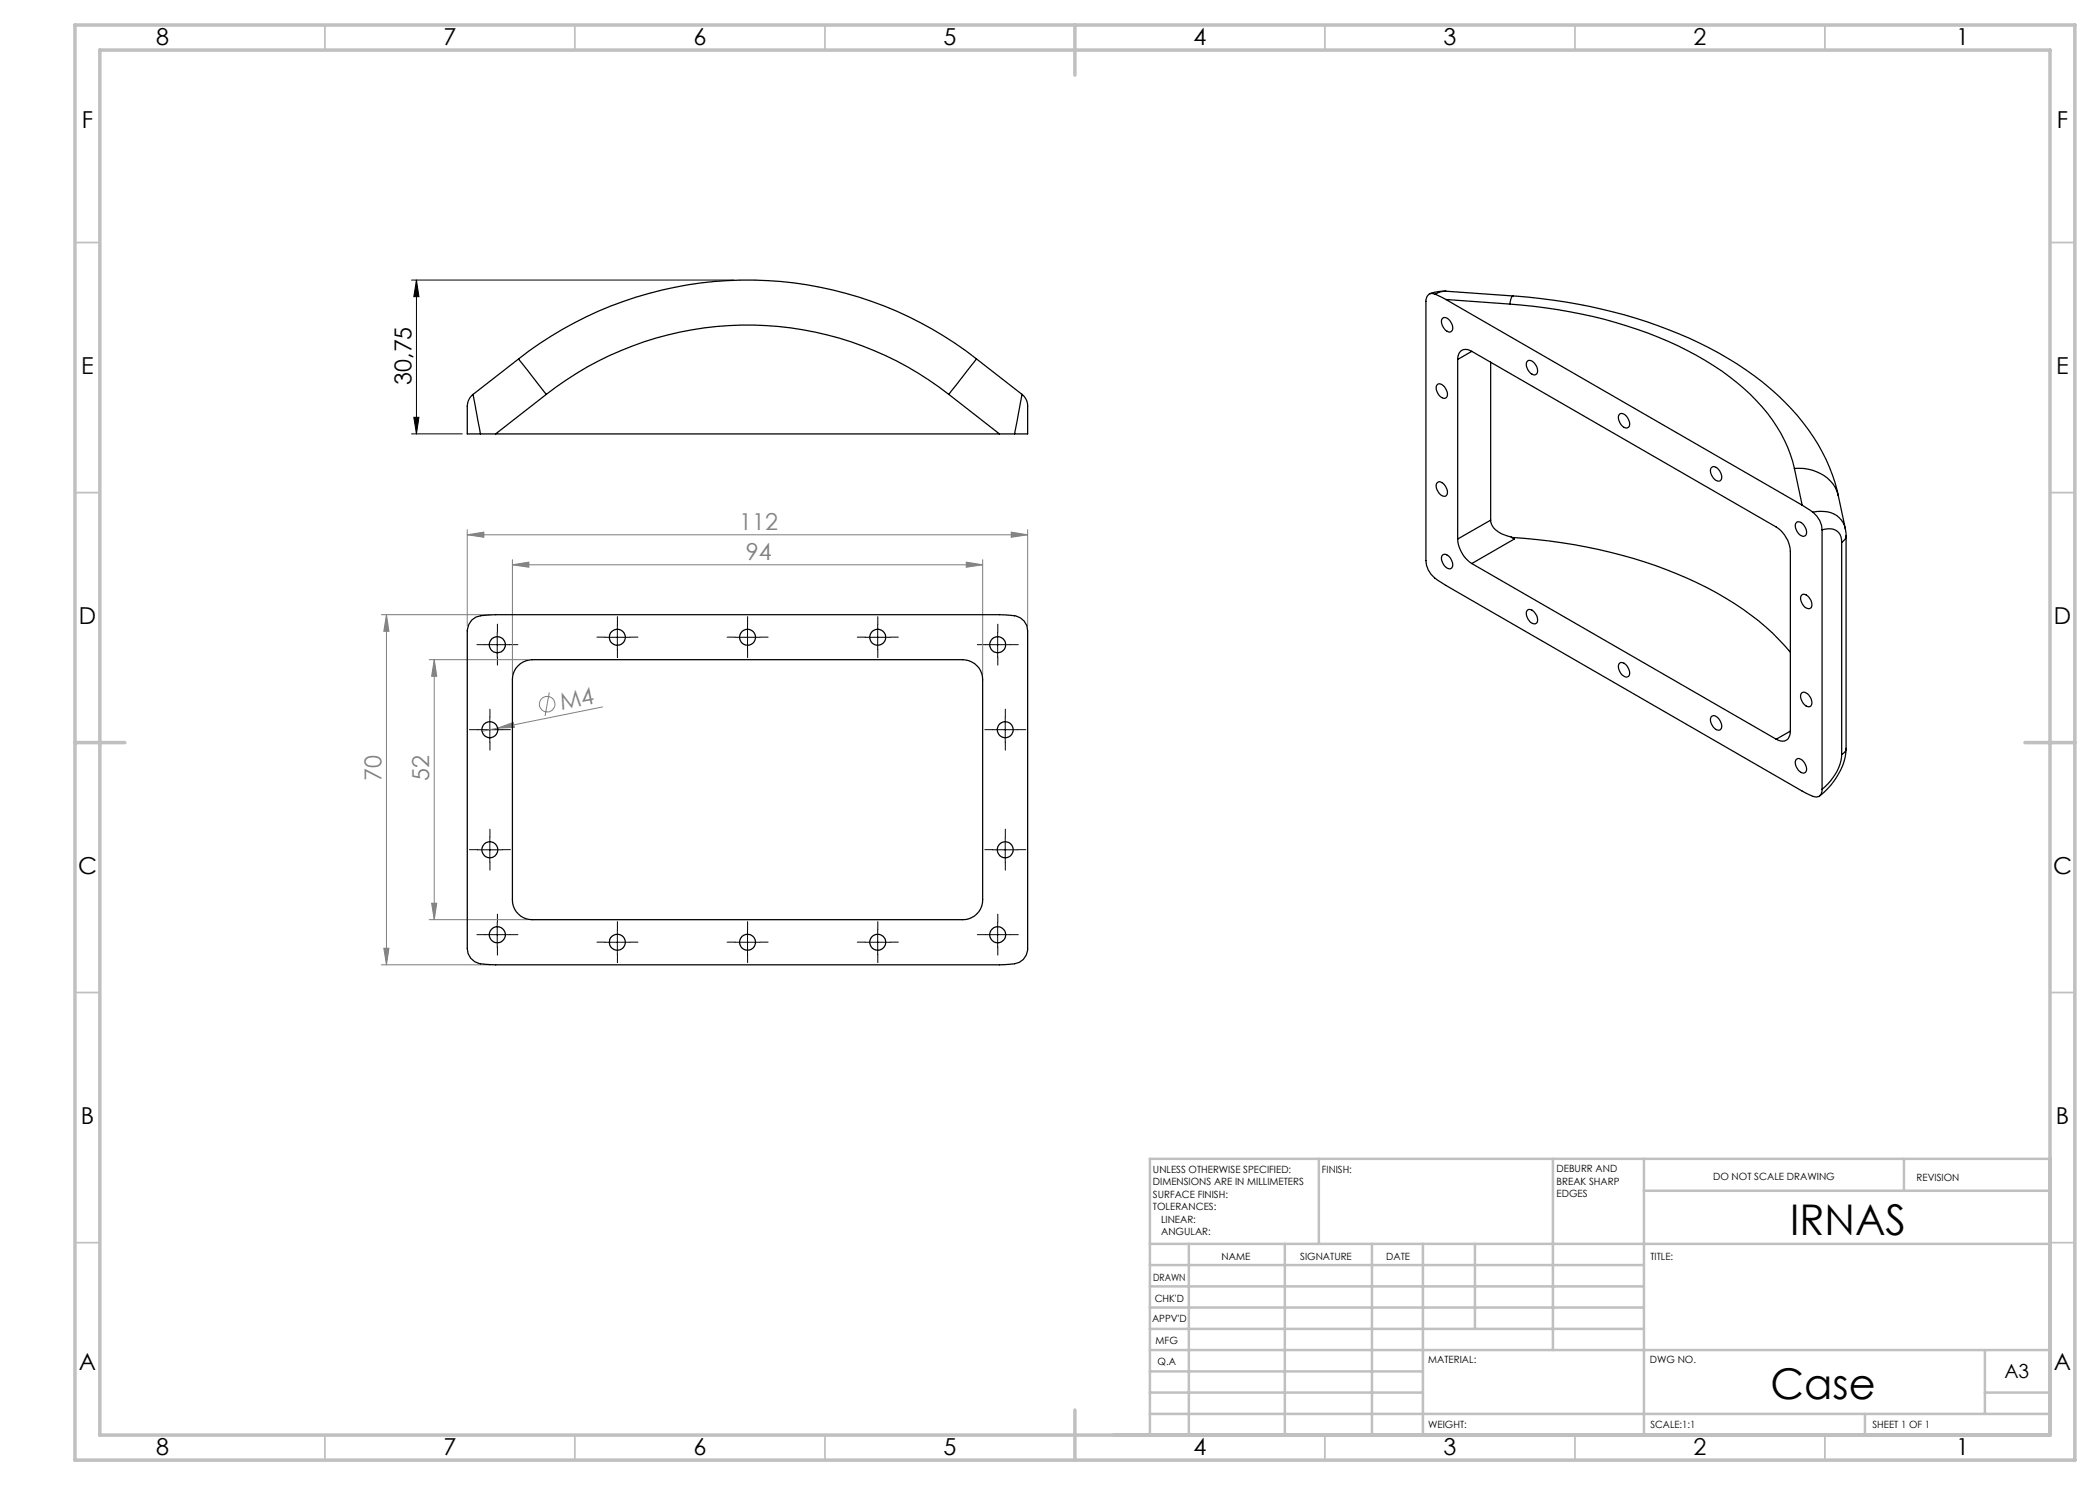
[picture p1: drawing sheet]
<svg xmlns="http://www.w3.org/2000/svg" width="420mm" height="297mm" viewBox="0 0 420 297" stroke-linecap="round" stroke-linejoin="round" font-family="sans-serif">
<g fill="none" stroke="#808080" stroke-width=".2">
<path d="M93.5 107l3.3-.6v1.1zM93.5 105.9v19.3M93.5 107h112M102.5 113l3.3-.6v1zM102.5 111.9v23M102.5 113h94M193.3 112.4l3.2 .6-3.2 .4zM196.5 111.9v23M202.2 106.4l3.3 .6-3.3 .5zM205.5 105.9v19.3M76.3 122.9h21.8M77.3 122.9l.5 3.4h-1z"/>
<path d="M77.3 122.9v70.1M85.8 131.9h19.7M86.9 131.9l.4 3.4h-1zM86.9 131.9v52M109.9 138.5l-.9 4.7M99.5 145.6l3.2-1.1 .2 1zM99.5 145.6l-3.1 .7M120.5 141.4l-21 4.2M76.3 193h21.8M76.8 189.6h1l-.5 3.4zM85.8 183.9h19.7M86.3 180.7h1l-.4 3.2z"/>
<circle cx="109.4" cy="140.8" r="1.55"/>
</g>
<g fill="none" stroke="#000" stroke-width=".2">
<path d="M82.3 56h64.5M83.3 56l.5 3.3h-1zM83.3 56v30.8M82.3 86.8h10.2M82.8 83.5h1l-.5 3.3zM97 128.9h5M99.4 126.5v4.9M121 127.5h5M123.5 125v5M147 127.5h5M149.5 125v5M173 127.5h5"/>
<path d="M175.5 125v5M197.1 128.9h4.9M199.5 126.5v4.9M95.5 145.9h5M98 143.4v5M198.5 145.9h5.1M201 143.4v5M95.5 170h5M98 167.5v4.9M198.5 170h5.1M201 167.5v4.9M97 186.9h5"/>
<path d="M99.4 184.5v4.9M121 188.5h5M123.5 185.9v5.1M147 188.5h5M149.5 185.9v5.1M173 188.5h5M175.5 185.9v5.1M197.1 186.9h4.9M199.5 184.5v4.9"/>
</g>
<g fill="none" stroke="#000" stroke-width=".2" stroke-dasharray="15.2 1.3 1.3 1.3">
<path d="M97 128.9h-1.6M99.5 126.4v-1.6M99.5 131.4v1.6M102 128.9h1.6M121 127.4h-1.6M123.5 124.9v-1.6M123.5 129.9v1.6M126 127.4h1.6M147 127.4h-1.6M149.5 124.9v-1.6M149.5 129.9v1.6M152 127.4h1.6"/>
<path d="M173.1 127.4h-1.6M175.6 124.9v-1.6M175.6 129.9v1.6M178.1 127.4h1.6M197.1 128.9h-1.6M199.6 126.4v-1.6M199.6 131.4v1.6M202.1 128.9h1.6M95.5 145.9h-1.6M98 143.4v-1.6M98 148.4v1.6M100.5 145.9h1.6"/>
<path d="M198.6 145.9h-1.6M201.1 143.4v-1.6M201.1 148.4v1.6M203.6 145.9h1.6M95.5 169.9h-1.6M98 167.4v-1.6M98 172.4v1.6M100.5 169.9h1.6M198.6 169.9h-1.6M201.1 167.4v-1.6M201.1 172.4v1.6M203.6 169.9h1.6"/>
<path d="M97 186.9h-1.6M99.5 184.4v-1.6M99.5 189.4v1.6M102 186.9h1.6M121 188.4h-1.6M123.5 185.9v-1.6M123.5 190.9v1.6M126 188.4h1.6M147 188.4h-1.6M149.5 185.9v-1.6M149.5 190.9v1.6M152 188.4h1.6"/>
<path d="M173.1 188.4h-1.6M175.6 185.9v-1.6M175.6 190.9v1.6M178.1 188.4h1.6M197.1 186.9h-1.6M199.6 184.4v-1.6M199.6 189.4v1.6M202.1 186.9h1.6"/>
</g>
<path d="M147.8 56h3.4" fill="none" stroke="#c0c0c0" stroke-width=".2"/>
<g fill="none" stroke="#c0c0c0" stroke-width=".35">
<path d="M65 5v5M115 5v5M165 5v5M265 5v5M315 5v5M365 5v5M15 48.5h5M410 48.5h5M15 98.5h5M410 98.5h5M15 198.5h5M410 198.5h5"/>
<path d="M15 248.5h5M410 248.5h5M65 287v5M115 287v5M165 287v5M265 287v5M315 287v5M365 287v5"/>
</g>
<g fill="none" stroke="#c0c0c0" stroke-width=".5">
<path d="M263.8 231.8v17M310.6 231.8v38.2M328.8 231.8v55.2M328.8 238.2h81.2M380.8 231.8v6.4M410 231.8h-180v55.2M230 248.8h180M230 257.3h98.8M230 253h98.8M237.8 248.8v38.2M257 248.8v38.2M274.4 248.8v38.2"/>
<path d="M284.6 248.8v38.2M295 248.8v17M230 265.8h98.8M230 261.5h98.8M230 278.5h54.6M230 274.3h54.6M230 270h180M397 278.5h13M397 270v12.8M230 282.8h180M373 282.8v4.2"/>
</g>
<path d="M15 5h400v287h-400zM20 10h390v277h-390zM215 5v10M15 148.5h10M405 148.5h10M215 282v10" fill="none" stroke="#c0c0c0" stroke-width=".7"/>
<path d="M83.3 56l.5 3.3h-1zM82.8 83.5h1l-.5 3.3z" fill="#000"/>
<g fill="#808080">
<path d="M99.5 145.6l3.2-1.1 .2 1z"/>
<path d="M93.5 107l3.3-.6v1.1zM202.2 106.4l3.3 .6-3.3 .5z"/>
<path d="M102.5 113l3.3-.6v1zM193.3 112.4l3.2 .6-3.2 .4z"/>
<path d="M77.3 122.9l.5 3.4h-1zM76.8 189.6h1l-.5 3.4zM86.9 131.9l.4 3.4h-1zM86.3 180.7h1l-.4 3.2z"/>
</g>
<g fill="none" stroke="#000" stroke-width=".25">
<path d="M287 58.8a1.26 1.26 0 0 0-1.4 .1 1.26 1.26 0 0 0-.4 1.4v51.8a5.3 5.3 0 0 0 3.3 4.5l72.6 42a3.3 3.3 0 0 0 2.7 .7l.4-.5 .2-.9M287 58.8l2.2 1.1M289.2 58.2l-1.5 .1-1.7 .4M289.2 58.2l-1.1 .2-1.1 .4M289.2 58.2l13.4 1M289.2 59.9l71.2 41.1M289.2 59.9l12.7 .9M302.6 59.2a101.1 101.1 0 0 1 41.2 11.4 50.7 50.7 0 0 1 20.7 19.8 32.9 32.9 0 0 1 3.2 8.8M302.6 59.2l-.3 .4-.4 1.2M94.6 78.9l1.5 7.9M94.6 78.9a3.9 3.9 0 0 0-1.1 3.6v4.3h2.6M103.7 71.8l5.6 7.1"/>
<path d="M103.7 71.8a74.3 74.3 0 0 1 91.6 0M103.7 71.8l-9.1 7.1M109.3 78.9a65.3 65.3 0 0 1 80.5 0M109.3 78.9l-10.2 7.9M189.8 78.9l10.1 7.9M195.3 71.8l-5.5 7.1M195.3 71.8l9.1 7.1M204.4 78.9l-1.5 7.9M204.4 78.9a3.8 3.8 0 0 1 1.1 3.6v4.3h-2.6M287.4 76.9a1.34 1.34 0 0 1 1.9 1.1l.1 .3a.83 .83 0 0 1 .1 1 .83 .83 0 0 1-.9 .4 2.13 2.13 0 0 1-1.2-2.8zM288.5 63.7a1.34 1.34 0 0 1 1.8 1l.2 .4a.83 .83 0 0 1-.2 1.1 .83 .83 0 0 1-1.2-.1 1.99 1.99 0 0 1-.6-2.4zM291.5 71.9v35.9"/>
<path d="M294.4 70.3l60.8 35.1a6.4 6.4 0 0 1 2.9 4.9v35.9M294.4 70.3a1.72 1.72 0 0 0-2-.2 1.72 1.72 0 0 0-.9 1.8M294.4 70.3l-2.9 1.6M298.1 72.4v31.6M301.9 60.8a91.3 91.3 0 0 1 37.4 10.3 42.8 42.8 0 0 1 16.9 15.6 25.6 25.6 0 0 1 2.7 7M305.5 72.2a1.13 1.13 0 0 1 1.6 .8l.3 .7a.83 .83 0 0 1-.1 1.1 .83 .83 0 0 1-1.2-.2 1.99 1.99 0 0 1-.6-2.4zM96.1 86.8h3M99.1 86.8h100.8M199.9 86.8h3M287.4 96.6a.96 .96 0 0 1 1.5 .4 1.55 1.55 0 0 1 .2 2.2 1.96 1.96 0 0 1-1.7-2.6zM323.9 82.9a1.34 1.34 0 0 1 1.8 1.1l.2 .3a.82 .82 0 0 1-.2 1.2 .82 .82 0 0 1-1.2-.2 1.99 1.99 0 0 1-.6-2.4zM342.3 93.5a.96 .96 0 0 1 1.4 .4 1.55 1.55 0 0 1 .3 2.3 1.96 1.96 0 0 1-1.7-2.7z"/>
<path d="M358.9 93.7a8.2 8.2 0 0 1 8.4 4.4l.4 1.1M358.9 93.7l1.5 7.3M367.7 99.2l1.4 6.6M288.5 111a1.13 1.13 0 0 1 1.7 .8l.3 .7a.82 .82 0 0 1-.2 1.1 .82 .82 0 0 1-1.2-.2 1.99 1.99 0 0 1-.6-2.4zM291.5 107.8a6.4 6.4 0 0 0 2.9 4.9M294.4 112.7l60.8 35.1M298.1 104v.2a3.4 3.4 0 0 0 2.3 2.6l1.9 .6 .6 .4-8.5 4.9M298.1 104l-6.6 3.8M302.4 107.5a98.5 98.5 0 0 1 40.9 11.1 49.7 49.7 0 0 1 14.8 11.9M359.3 104.5a1.34 1.34 0 0 1 1.8 1.1l.1 .3a.83 .83 0 0 1 .1 .9 .83 .83 0 0 1-.8 .4 2.13 2.13 0 0 1-1.2-2.7zM360.3 119a1.13 1.13 0 0 1 1.7 .8l.3 .6a.83 .83 0 0 1-.2 1.2 .83 .83 0 0 1-1.1-.2 1.99 1.99 0 0 1-.7-2.4zM360.4 101l2.2 1.4"/>
<path d="M362.6 102.4a5.2 5.2 0 0 1 6 2.1l.4 1.2 .2 1.5M362.6 102.4a4.8 4.8 0 0 1 1.8 3.6M364.4 106a2.71 2.71 0 0 1 3.8 1.4l.1 1M364.4 106v51.9M368.3 108.4v42.5M369.2 107.2l-.1 .6-.8 .6M369.2 107.2v42.5M94.3 124a5.3 5.3 0 0 1 3.8-1h102.8a5 5 0 0 1 4 1.2l.5 1 .1 1v63.5a3.2 3.2 0 0 1-3.6 3.2l-2 .1-101.8-.1a5 5 0 0 1-3.9-1.2l-.6-1-.1-1v-63.5l.3-1.3zM103.6 133.1a4 4 0 0 1 2.9-1.2h86a4 4 0 0 1 4 4.1v43.9a4 4 0 0 1-4 4h-86a4 4 0 0 1-4-4v-43.9a3.8 3.8 0 0 1 1.1-2.9zM305.5 122.1a1.13 1.13 0 0 1 1.6 .7l.3 .7a.83 .83 0 0 1-.1 1.1 .83 .83 0 0 1-1.2-.1 1.99 1.99 0 0 1-.6-2.4zM323.9 132.7a1.34 1.34 0 0 1 1.8 1.1l.2 .3a.82 .82 0 0 1-.2 1.2 .82 .82 0 0 1-1.2-.2 1.99 1.99 0 0 1-.6-2.4zM360.3 138.6a1.13 1.13 0 0 1 1.7 .7l.4 1.1a.78 .78 0 0 1-.4 .9 .78 .78 0 0 1-1-.3 1.99 1.99 0 0 1-.7-2.4z"/>
<path d="M342.3 143.3a1.13 1.13 0 0 1 1.7 .7l.3 .7a.82 .82 0 0 1-.2 1.2 .82 .82 0 0 1-1.2-.2 1.97 1.97 0 0 1-.6-2.4zM358.1 146.2a1.72 1.72 0 0 1-.9 1.8 1.72 1.72 0 0 1-2-.2M358.1 146.2l-2.9 1.6M359.3 151.9a1.13 1.13 0 0 1 1.6 .7l.3 .7a.82 .82 0 0 1-.1 1.2 .82 .82 0 0 1-1.2-.2 1.97 1.97 0 0 1-.6-2.4zM368.3 150.9a9.8 9.8 0 0 1-3.9 7M369.2 149.7a13.4 13.4 0 0 1-5.3 9.5M369.2 149.7l-.1 .5-.8 .7"/>
<circle cx="99.5" cy="129" r="1.6"/>
<circle cx="123.5" cy="127.4" r="1.6"/>
<circle cx="149.5" cy="127.5" r="1.59"/>
<circle cx="175.6" cy="127.4" r="1.6"/>
<circle cx="199.6" cy="128.9" r="1.6"/>
<circle cx="98" cy="146" r="1.6"/>
<circle cx="201.1" cy="145.9" r="1.59"/>
<circle cx="98" cy="169.9" r="1.59"/>
<circle cx="201.1" cy="170" r="1.59"/>
<circle cx="99.5" cy="187" r="1.6"/>
<circle cx="123.5" cy="188.5" r="1.6"/>
<circle cx="149.5" cy="188.5" r="1.59"/>
<circle cx="175.6" cy="188.4" r="1.6"/>
<circle cx="199.6" cy="187" r="1.6"/>
</g>
<g font-size="8.5">
<text x="358.1" y="247">IRNAS</text>
<text x="354.1" y="279.7">Case</text>
</g>
<g font-size="4.7">
<text x="31.2" y="9">8</text>
<text x="88.7" y="9">7</text>
<text x="138.7" y="9">6</text>
<text x="188.7" y="9">5</text>
<text x="238.7" y="9">4</text>
<text x="288.7" y="9">3</text>
<text x="338.7" y="9">2</text>
<text x="391.2" y="9">1</text>
<text x="16.4" y="25.5">F</text>
<text x="411.4" y="25.5">F</text>
<text x="16.3" y="74.8">E</text>
<text x="82.3" y="77" transform="rotate(-90 82.3 77)">30,75</text>
<text x="411.2" y="74.8">E</text>
<text x="15.8" y="124.7">D</text>
<text x="410.8" y="124.7">D</text>
<text x="15.6" y="174.7">C</text>
<text x="410.6" y="174.7">C</text>
<text x="16.2" y="224.8">B</text>
<text x="411.2" y="224.8">B</text>
<text x="15.8" y="274">A</text>
<text x="410.8" y="274">A</text>
<text x="31.2" y="291">8</text>
<text x="88.7" y="291">7</text>
<text x="138.7" y="291">6</text>
<text x="188.7" y="291">5</text>
<text x="238.7" y="291">4</text>
<text x="288.7" y="291">3</text>
<text x="338.7" y="291">2</text>
<text x="391.2" y="291">1</text>
</g>
<g font-size="4.7" fill="#808080">
<text x="147.9" y="105.9">112</text>
<text x="149.2" y="111.9">94</text>
<text x="112.3" y="142" transform="rotate(-11 112.3 142)">M4</text>
<text x="76.3" y="156.3" transform="rotate(-90 76.3 156.3)">70</text>
<text x="85.9" y="156.3" transform="rotate(-90 85.9 156.3)">52</text>
</g>
<text font-size="3.9" x="400.9" y="275.5">A3</text>
<g font-size="2">
<text x="230.6" y="234.6">UNLESS OTHERWISE SPECIFIED:</text>
<text x="230.6" y="237.1">DIMENSIONS ARE IN MILLIMETERS</text>
<text x="230.6" y="239.6">SURFACE FINISH:</text>
<text x="264.4" y="234.6">FINISH:</text>
<text x="311.3" y="234.5">DEBURR AND</text>
<text x="311.3" y="237">BREAK SHARP</text>
<text x="311.3" y="239.5">EDGES</text>
<text x="342.6" y="236">DO NOT SCALE DRAWING</text>
<text x="383.3" y="236.2">REVISION</text>
<text x="230.6" y="242.1">TOLERANCES:</text>
<text x="232.2" y="244.6">LINEAR:</text>
<text x="232.2" y="247.1">ANGULAR:</text>
<text x="244.3" y="252">NAME</text>
<text x="260" y="251.9">SIGNATURE</text>
<text x="277.2" y="251.9">DATE</text>
<text x="330.1" y="251.9">TITLE:</text>
<text x="230.6" y="256.1">DRAWN</text>
<text x="230.9" y="260.3">CHK'D</text>
<text x="230.4" y="264.4">APPV'D</text>
<text x="231.1" y="268.8">MFG</text>
<text x="231.5" y="273">Q.A</text>
<text x="285.6" y="272.5">MATERIAL:</text>
<text x="330" y="272.5">DWG NO.</text>
<text x="285.6" y="285.5">WEIGHT:</text>
<text x="330.1" y="285.6">SCALE:1:1</text>
<text x="374.5" y="285.6">SHEET 1 OF 1</text>
</g>
</svg>
